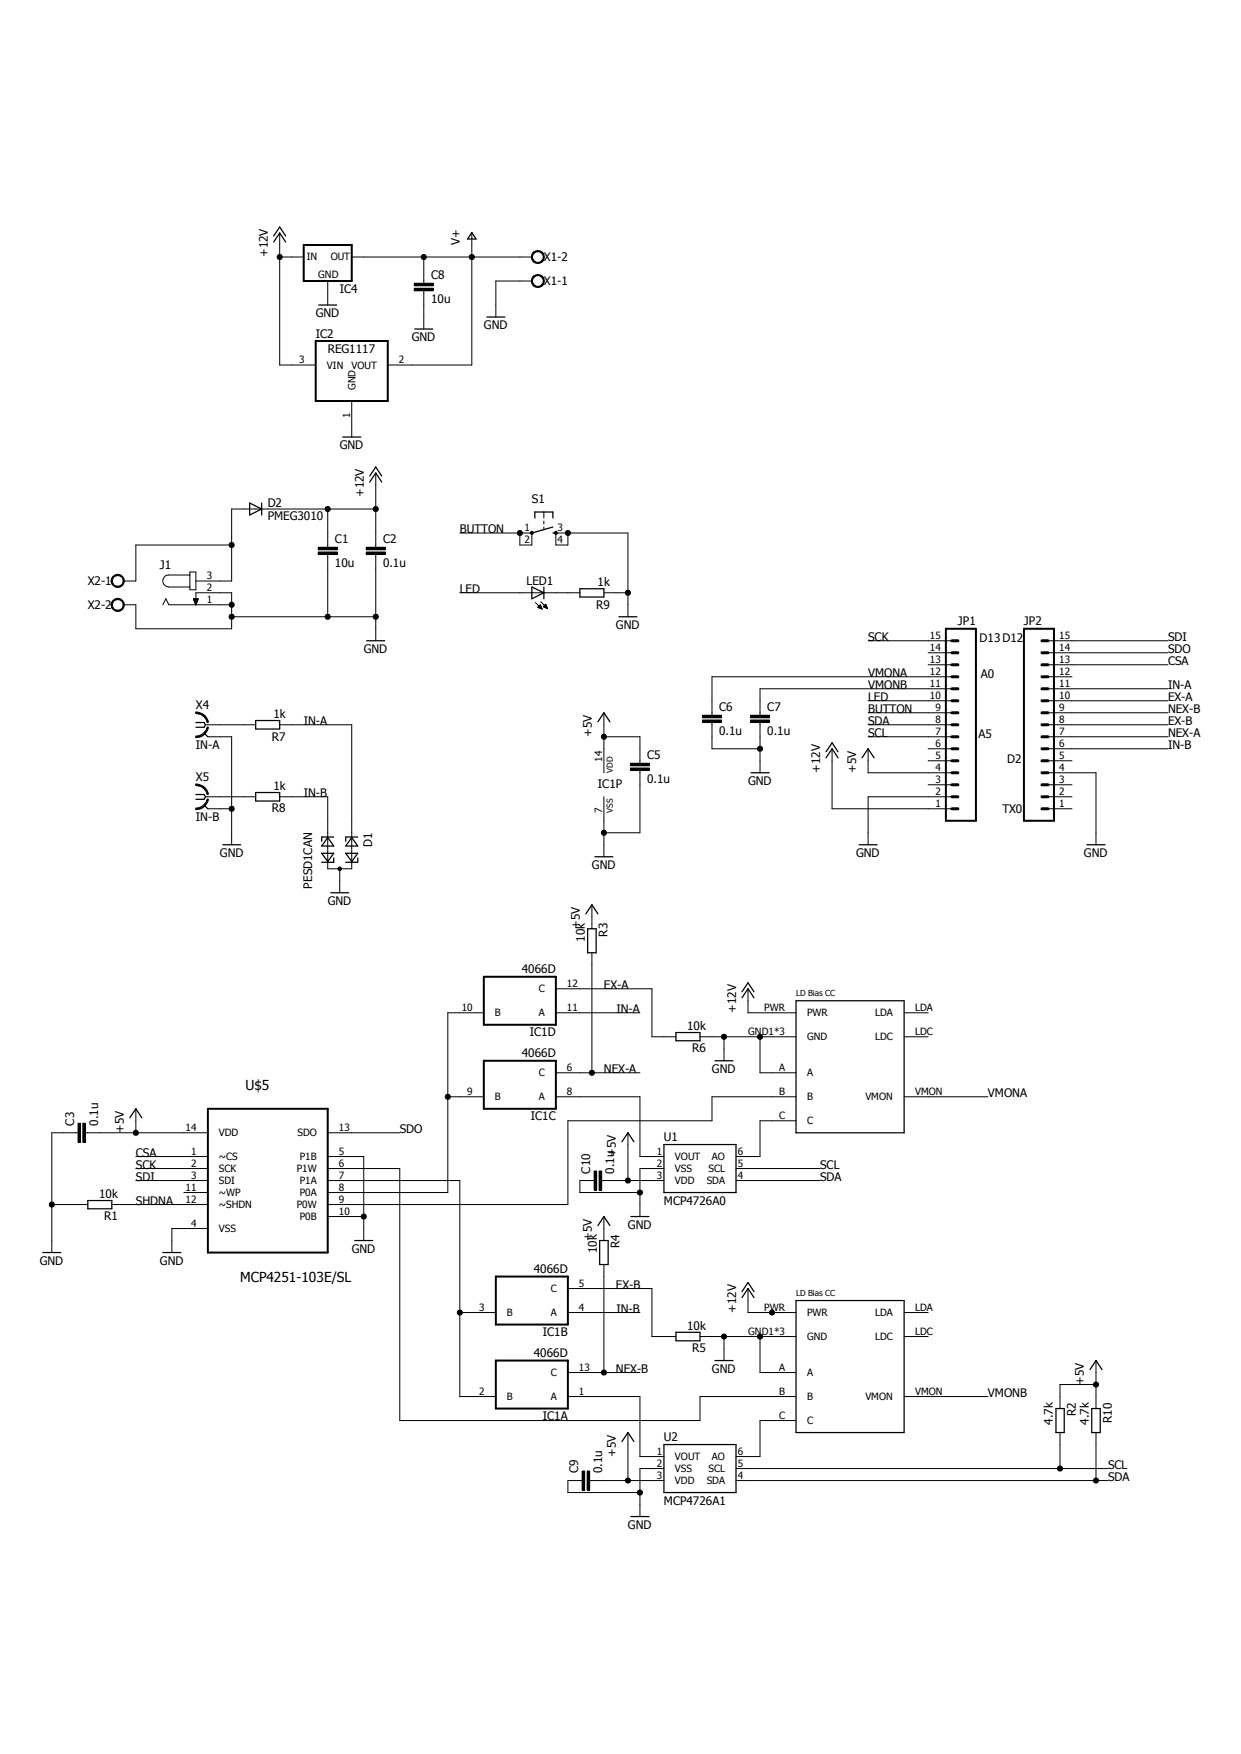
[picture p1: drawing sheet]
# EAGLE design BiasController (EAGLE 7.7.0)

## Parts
C1  10u  C-EUC0805  [C0805]
C2  0.1u  C-EUC0805  [C0805]
C3  0.1u  C-EUC0805  [C0805]
C5  0.1u  C-EUC0805  [C0805]
C6  0.1u  C-EUC0805  [C0805]
C7  0.1u  C-EUC0805  [C0805]
C8  10u  C-EUC0805  [C0805]
C9  0.1u  C-EUC0805  [C0805]
C10  0.1u  C-EUC0805  [C0805]
D1  PESD1CAN  [SOT23]
D2  PMEG3010  DIODESOD  [SOD-323]
IC1  4066D  [SO14]
IC2  REG1117  [SOT223]
IC4  78XXS  [78XXS]
J1  JACK-PLUG0  [SPC4077]
JP1  M15LOCK_LONGPADS  [1X15_LOCK_LONGPADS]
JP2  M15LOCK_LONGPADS  [1X15_LOCK_LONGPADS]
LED1  LED0603  [LED-0603]
R1  10k  R-EU_R0805  [R0805]
R2  4.7k  R-EU_R0805  [R0805]
R3  10k  R-EU_R0805  [R0805]
R4  10k  R-EU_R0805  [R0805]
R5  10k  R-EU_R0805  [R0805]
R6  10k  R-EU_R0805  [R0805]
R7  1k  R-EU_R0805  [R0805]
R8  1k  R-EU_R0805  [R0805]
R9  1k  R-EU_R0805  [R0805]
R10  4.7k  R-EU_R0805  [R0805]
S1  TAC_SWITCHPTH  [TACTILE-PTH]
U1  MCP4726A0  MCP4725SOT-23  [SOT23-6]
U2  MCP4726A1  MCP4725SOT-23  [SOT23-6]
U$1  LDBIASCC  [LDBIASDRIVERCC]
U$2  LDBIASCC  [LDBIASDRIVERCC]
U$5  MCP4251-103E/SL  [SOIC127P600X175-14N]
X1  W237-102  [W237-102]
X2  W237-102  [W237-102]
X4  IN-A  SMA-142-0711-821/826  [J502-ND-142-0711-821/826]
X5  IN-B  SMA-142-0711-821/826  [J502-ND-142-0711-821/826]

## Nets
+5V: C3.2 C5.1 C9.2 C10.2 IC1.14(P:VDD) JP1.4 R2.1 R3.1 R4.1 R10.1 U1.3(VDD) U2.3(VDD) U$5.14(VDD)
+12V: C1.1 C2.1 D2.1(C) IC2.3(VIN) IC4.IN JP1.1 U$1.PWR U$2.PWR
BUTTON: JP1.9 S1.1 S1.2
CSA: JP2.13 U$5.1(~CS)
EX-A: IC1.12(D:C) JP2.10 R6.2
EX-B: IC1.5(B:C) JP2.8 R5.2
GND: C1.2 C2.2 C3.1 C5.2 C6.2 C7.2 C8.2 C9.1 C10.1 D1.3 IC1.7(P:VSS) IC2.1(GND) IC4.GND J1.1 J1.2 JP1.2 JP2.4 R1.2 R5.1 R6.1 R9.1 S1.3 S1.4 U1.2(VSS) U2.2(VSS) U$1.A U$1.GND1(GND) U$1.GND2(GND) U$1.GND3(GND) U$2.A U$2.GND1(GND) U$2.GND2(GND) U$2.GND3(GND) U$5.4(VSS) U$5.5(P1B) U$5.10(P0B) X1.1 X2.2 X4.G@1 X4.G@2 X4.G@3 X4.G@4 X5.G@1 X5.G@2 X5.G@3 X5.G@4
IN-A: D1.1 IC1.11(D:A) JP2.11 R7.1
IN-B: D1.2 IC1.4(B:A) JP2.6 R8.1
LED: JP1.10 LED1.A
N$1: U1.6(AO) U$1.C
N$2: IC1.8(C:A) U1.1(VOUT)
N$3: U$1.B U$5.9(P0W)
N$4: IC1.9(C:B) IC1.10(D:B) U$5.8(P0A)
N$6: IC1.2(A:B) IC1.3(B:B) U$5.7(P1A)
N$7: U2.6(AO) U$2.C
N$9: D2.2(A) J1.3 X2.1
N$10: LED1.C R9.2
N$13: R7.2 X4.1
N$14: R8.2 X5.1
N$19: IC1.1(A:A) U2.1(VOUT)
N$20: U$2.B U$5.6(P1W)
NEX-A: IC1.6(C:C) JP2.7 R3.2
NEX-B: IC1.13(A:C) JP2.9 R4.2
SCK: JP1.15 U$5.2(SCK)
SCL: JP1.7 R2.2 U1.5(SCL) U2.5(SCL)
SDA: JP1.8 R10.2 U1.4(SDA) U2.4(SDA)
SDI: JP2.15 U$5.3(SDI)
SDO: JP2.14 U$5.13(SDO)
SHDNA: R1.1 U$5.12(~SHDN)
V+: C8.1 IC2.2(VOUT) IC4.OUT X1.2
VMONA: C6.1 JP1.12 U$1.VMON
VMONB: C7.1 JP1.11 U$2.VMON
Unconnected: JP1.3 JP1.5 JP1.6 JP1.13 JP1.14 JP2.1 JP2.2 JP2.3 JP2.5 JP2.12 U$1.LDA U$1.LDC U$2.LDA U$2.LDC U$5.11(~WP)

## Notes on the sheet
- D13 | D12
- A0
- A5
- D2
- TX0

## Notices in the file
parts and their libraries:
SparkFun: Licensing: CC v3.0 Share-Alike You are welcome to use this library for commercial purposes.
SparkFun-Connectors: Licensing: Creative Commons ShareAlike 4.0 International - https://creativecommons.org/licenses/by-sa/4.0
